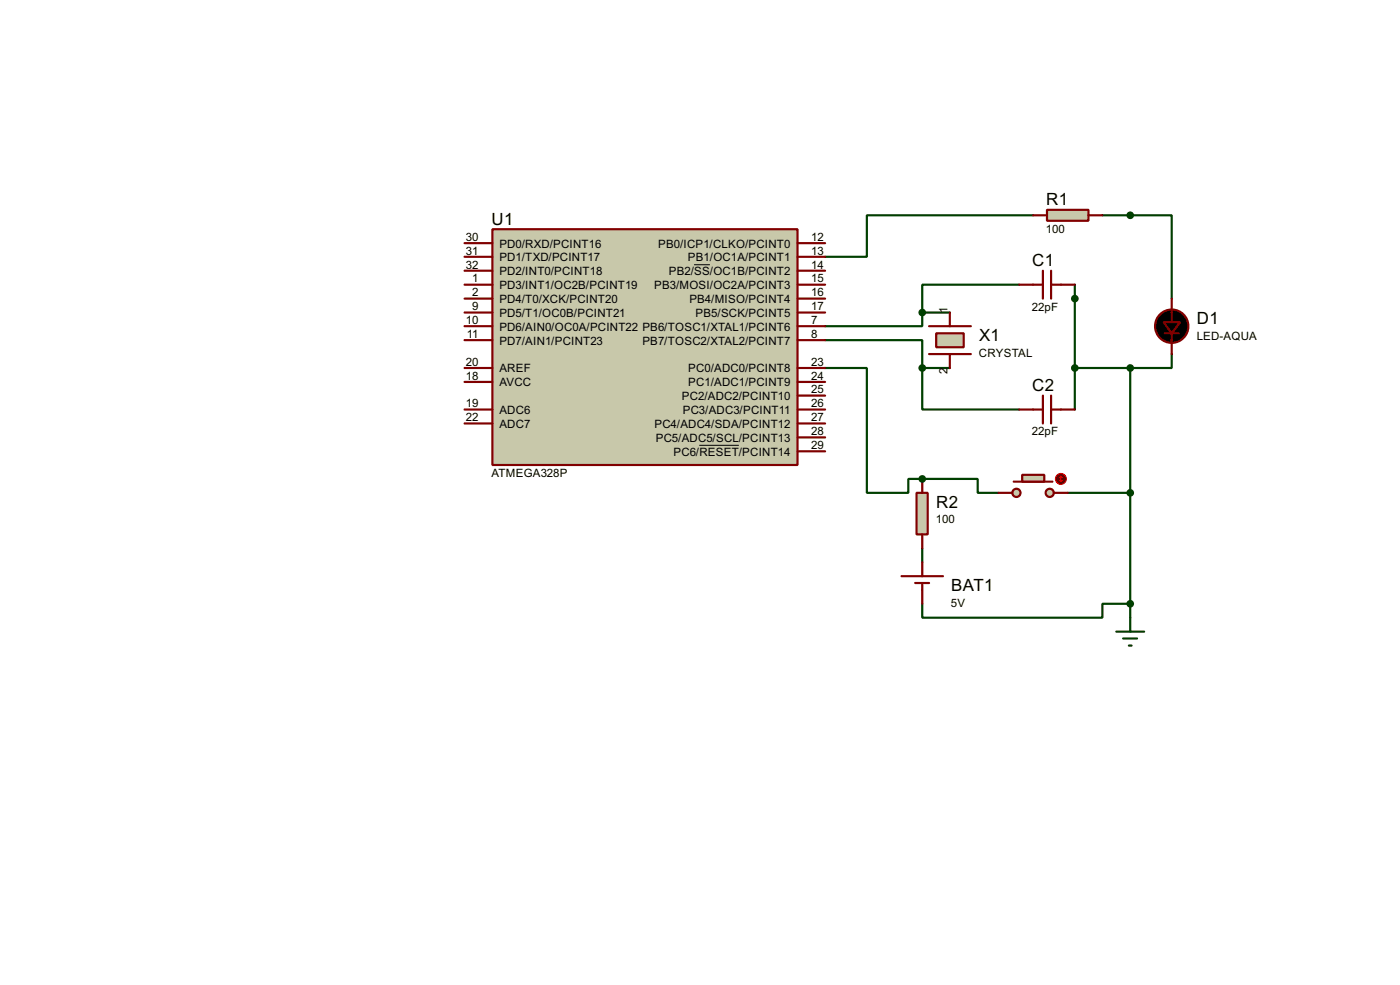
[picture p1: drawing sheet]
<svg xmlns="http://www.w3.org/2000/svg" width="256mm" height="180mm" viewBox="0 0 256 180" stroke-linecap="round" stroke-linejoin="round" font-family="sans-serif">
<g fill="none" stroke="#004000" stroke-width=".4">
<path d="M189.3 39.4h-30.5v7.6h-7.6M169 57.2v2.5h-17.8M169 57.2h5M186.7 52.1h-17.7v5.1M196.9 52.1v22.9M151.2 62.3h17.8v5.1M151.2 67.4h7.6v22.8h7.6v-2.5h2.6M169 67.4v7.6h17.7M169 67.4h5M196.9 67.4h10.2M207.1 67.4v45.7M214.7 64.8v2.6h-7.6"/>
<path d="M195.6 90.2h11.5M169 110.5v2.6h33v-2.6h5.1M169 100.4v2.5"/>
</g>
<circle cx="169" cy="87.7" r=".2" fill="#004000"/>
<path d="M202 39.4h12.7v15.3M169 87.7h10.1v2.5h3.8" fill="none" stroke="#004000" stroke-width=".4"/>
<path d="M90.2 42h55.9v43.1h-55.9z" fill="#c8c8aa" stroke="#800000" stroke-width=".4"/>
<g fill="none" stroke="#800000" stroke-width=".4">
<path d="M85.1 44.5h5.1M85.1 47h5.1M85.1 52.1h5.1M85.1 49.6h5.1M85.1 59.7h5.1M85.1 57.2h5.1M85.1 54.7h5.1M146.1 44.5h5.1M146.1 47h5.1M146.1 52.1h5.1M146.1 49.6h5.1M146.1 59.7h5.1"/>
<path d="M146.1 57.2h5.1M146.1 54.7h5.1M170.2 59.7h7.7M85.1 62.3h5.1M85.1 77.5h5.1M85.1 75h5.1M85.1 69.9h5.1M85.1 67.4h5.1M146.1 62.3h5.1M146.1 77.5h5.1M146.1 75h5.1M146.1 72.4h5.1"/>
<path d="M146.1 69.9h5.1M146.1 67.4h5.1M170.2 64.8h7.7M146.1 82.6h5.1M146.1 80.1h5.1"/>
</g>
<path d="M127.2 48.5h2.9M128.1 81.5h7.3" fill="none" stroke="#000" stroke-width=".18"/>
<path d="M171.5 61h5.1v2.6h-5.1z" fill="#c8c8aa" stroke="#800000" stroke-width=".4"/>
<path d="M174 57.2v2.5M186.7 52.1h4.4M191.1 49.6v5.1M192.6 49.6v5.1M192.6 52.1h4.3M174 64.8v2.6M186.7 75h4.4M191.1 72.4v5.1M192.6 72.4v5.1M192.6 75h4.3" fill="none" stroke="#800000" stroke-width=".4"/>
<path d="M191.8 38.4h7.6v2h-7.6z" fill="#c8c8aa" stroke="#800000" stroke-width=".4"/>
<path d="M189.3 39.4h2.5M199.4 39.4h2.6M214.7 54.7v4.3M213.4 61h2.6M214.7 61v3.8" fill="none" stroke="#800000" stroke-width=".4"/>
<g fill="#000" stroke="#800000" stroke-width=".4">
<path d="M213.2 59h3l-1.5 2z"/>
<circle cx="214.6" cy="59.7" r="3.1"/>
</g>
<g fill="#004000" stroke="#004000" stroke-width=".4">
<circle cx="168.9" cy="57.2" r=".5"/>
<circle cx="168.9" cy="67.4" r=".5"/>
<circle cx="196.9" cy="54.7" r=".5"/>
<circle cx="196.9" cy="67.4" r=".5"/>
<circle cx="207" cy="67.4" r=".5"/>
<circle cx="207" cy="110.5" r=".5"/>
</g>
<path d="M204.5 115.6h5.1M205.8 116.9h2.5M206.8 118.2h.5M207.1 113.1v2.5" fill="none" stroke="#004000" stroke-width=".4"/>
<path d="M167.9 90.2h2.1v7.6h-2.1z" fill="#c8c8aa" stroke="#800000" stroke-width=".4"/>
<path d="M169 87.7v2.5M169 97.8v2.6M165.2 105.5h7.6M167.7 106.7h2.5M169 102.9v2.6M169 106.7v3.8" fill="none" stroke="#800000" stroke-width=".4"/>
<g fill="#c8c8aa" stroke="#800000" stroke-width=".4">
<circle cx="192.3" cy="90.2" r=".75"/>
<circle cx="186.2" cy="90.2" r=".75"/>
</g>
<path d="M185.7 88.2h7.1" fill="none" stroke="#800000" stroke-width=".4"/>
<path d="M187.3 86.9h4v1.3h-4z" fill="#c8c8aa" stroke="#800000" stroke-width=".4"/>
<path d="M182.9 90.2h2.6M193.1 90.2h2.5" fill="none" stroke="#800000" stroke-width=".4"/>
<circle cx="194.3" cy="87.7" r="1" fill="#400000" stroke="#f00" stroke-width=".2"/>
<path d="M194.1 87.9l.3 .3M194.4 87.2v1M194.4 87.2l-.3 .2M194.4 87.2l.2 .2M194.6 87.9l-.2 .3" fill="none" stroke="#f00" stroke-width=".2"/>
<g fill="#004000" stroke="#004000" stroke-width=".4">
<circle cx="207" cy="90.2" r=".5"/>
<circle cx="168.9" cy="87.7" r=".5"/>
<circle cx="207" cy="39.4" r=".5"/>
</g>
<g font-size="3.5">
<text x="90.1" y="41.2">U1</text>
<text x="191.7" y="37.6">R1</text>
<text x="189.1" y="48.7">C1</text>
<text x="219.3" y="59.3">D1</text>
<text x="179.4" y="62.4">X1</text>
<text x="189.1" y="71.6">C2</text>
<text x="171.5" y="92.9">R2</text>
<text x="174.3" y="108.2">BAT1</text>
</g>
<g font-size="2.4">
<text x="85.4" y="46.6">31</text>
<text x="85.4" y="44.1">30</text>
<text x="91.5" y="47.8">PD1/TXD/PCINT17</text>
<text x="91.5" y="45.3">PD0/RXD/PCINT16</text>
<text x="120.6" y="45.3">PB0/ICP1/CLKO/PCINT0</text>
<text x="126" y="47.8">PB1/OC1A/PCINT1</text>
<text x="148.6" y="44.1">12</text>
<text x="148.6" y="46.6">13</text>
<text x="191.6" y="42.6">100</text>
<text x="85.4" y="49.2">32</text>
<text x="86.5" y="51.7">1</text>
<text x="91.5" y="52.9">PD3/INT1/OC2B/PCINT19</text>
<text x="91.5" y="50.4">PD2/INT0/PCINT18</text>
<text x="119.8" y="52.9">PB3/MOSI/OC2A/PCINT3</text>
<text x="122.5" y="50.4">PB2/SS/OC1B/PCINT2</text>
<text x="148.6" y="51.7">15</text>
<text x="148.6" y="49.2">14</text>
<text x="85.4" y="59.3">10</text>
<text x="86.5" y="56.8">9</text>
<text x="86.5" y="54.3">2</text>
<text x="91.5" y="58">PD5/T1/OC0B/PCINT21</text>
<text x="91.5" y="55.4">PD4/T0/XCK/PCINT20</text>
<text x="126.3" y="55.4">PB4/MISO/PCINT4</text>
<text x="127.4" y="58">PB5/SCK/PCINT5</text>
<text x="148.6" y="54.3">16</text>
<text x="148.6" y="56.8">17</text>
<text x="148.6" y="59.3">7</text>
<text x="173.6" y="57.2" transform="rotate(-90 173.6 57.2)">1</text>
<text x="189.1" y="56.8">22pF</text>
<text x="85.5" y="61.9">11</text>
<text x="91.5" y="60.5">PD6/AIN0/OC0A/PCINT22 PB6/TOSC1/XTAL1/PCINT6</text>
<text x="91.5" y="63.1">PD7/AIN1/PCINT23</text>
<text x="117.7" y="63.1">PB7/TOSC2/XTAL2/PCINT7</text>
<text x="148.6" y="61.9">8</text>
<text x="179.3" y="65.4">CRYSTAL</text>
<text x="219.2" y="62.3">LED-AQUA</text>
<text x="85.4" y="69.5">18</text>
<text x="85.4" y="67">20</text>
<text x="91.5" y="70.7">AVCC</text>
<text x="91.5" y="68.1">AREF</text>
<text x="126.1" y="70.7">PC1/ADC1/PCINT9</text>
<text x="126.1" y="68.1">PC0/ADC0/PCINT8</text>
<text x="148.6" y="72">25</text>
<text x="148.6" y="69.5">24</text>
<text x="148.6" y="67">23</text>
<text x="173.6" y="68.5" transform="rotate(-90 173.6 68.5)">2</text>
<text x="85.4" y="74.6">19</text>
<text x="85.4" y="77.1">22</text>
<text x="91.5" y="75.8">ADC6</text>
<text x="124.9" y="73.2">PC2/ADC2/PCINT10</text>
<text x="125.1" y="75.8">PC3/ADC3/PCINT11</text>
<text x="148.6" y="77.1">27</text>
<text x="148.6" y="74.6">26</text>
<text x="91.5" y="78.3">ADC7</text>
<text x="119.9" y="78.3">PC4/ADC4/SDA/PCINT12</text>
<text x="120.1" y="80.8">PC5/ADC5/SCL/PCINT13</text>
<text x="123.4" y="83.4">PC6/RESET/PCINT14</text>
<text x="148.6" y="82.2">29</text>
<text x="148.6" y="79.7">28</text>
<text x="189.1" y="79.7">22pF</text>
<text x="90" y="87.3">ATMEGA328P</text>
<text x="171.5" y="95.8">100</text>
<text x="174.2" y="111.1">5V</text>
</g>
</svg>
